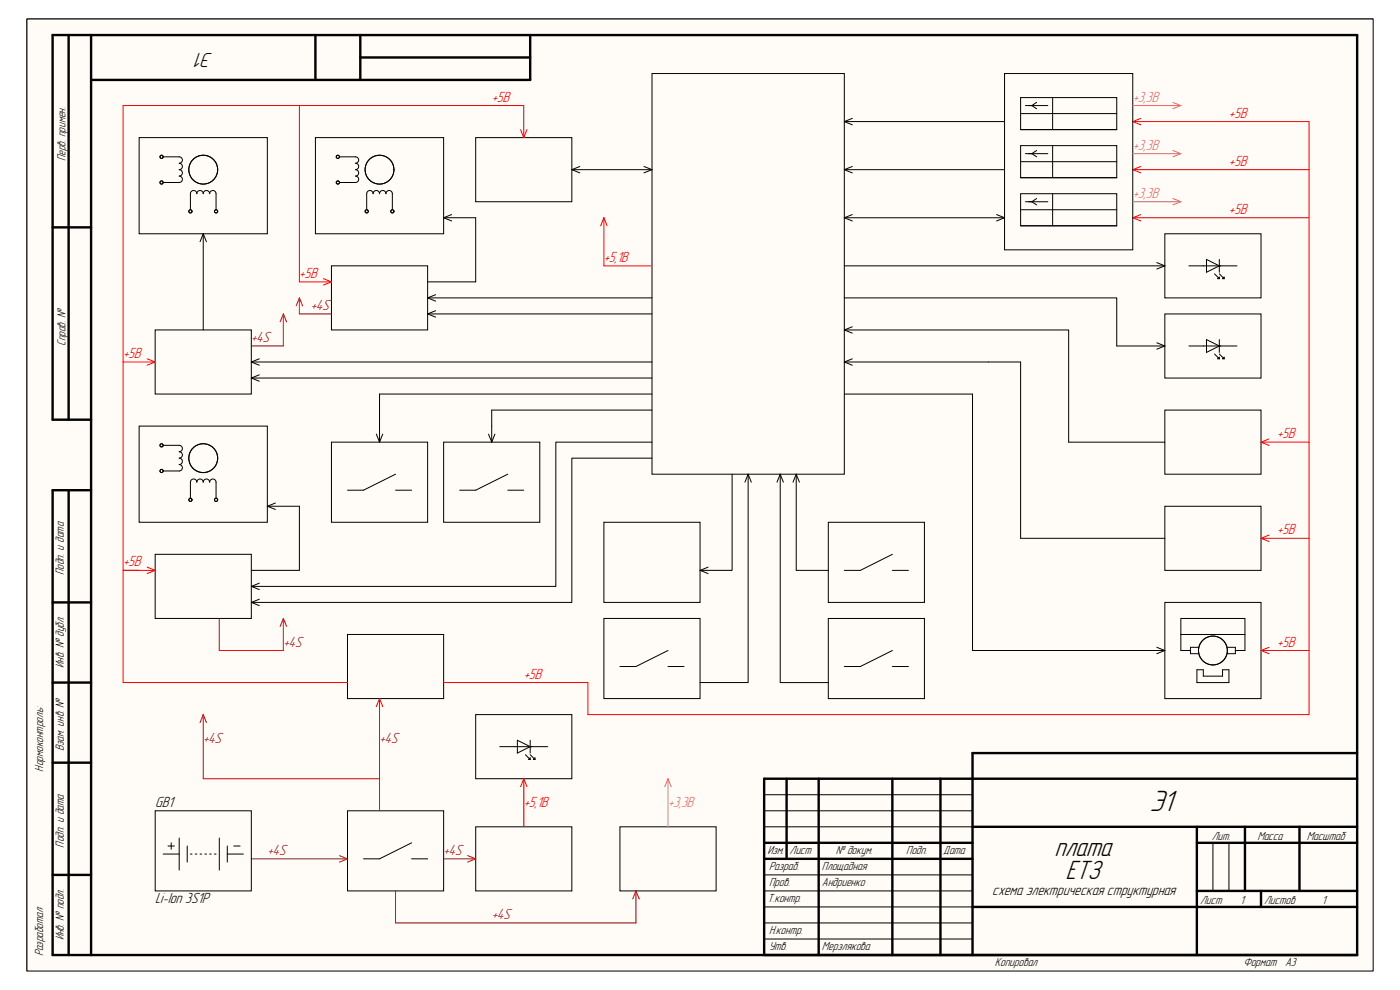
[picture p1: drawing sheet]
<svg xmlns="http://www.w3.org/2000/svg" width="297mm" height="210mm" viewBox="0 0 297 210" stroke-linecap="round" stroke-linejoin="round" font-family="sans-serif">
<path d="M5.7 4h285.6v202h-285.6z" fill-rule="evenodd" fill="#fffcf8"/>
<path d="M5.7 4h285.6v202h-285.6z" fill="none" stroke="#000" stroke-width=".21"/>
<path d="M5.7 4h285.6v202h-285.6z" fill-rule="evenodd" fill="#fffcf8"/>
<g fill="none" stroke="#000" stroke-width=".21">
<path d="M5.7 4h285.6v202h-285.6zM138.3 15.6h40.8v85h-40.8zM213.1 15.6h27.2v37.4h-27.2zM29.5 29.2h27.2v20.4h-27.2zM34.6 33.3h3.4a.68 .68 0 0 1 .7 .7 .68 .68 0 0 1-.7 .6 .68 .68 0 0 1 .7 .7 .68 .68 0 0 1-.7 .7 .68 .68 0 0 1 .7 .7 .68 .68 0 0 1-.7 .7 .68 .68 0 0 1 .7 .6 .68 .68 0 0 1-.7 .7h-3.4M66.9 29.2h27.2v20.4h-27.2zM72 33.3h3.4a.68 .68 0 0 1 .7 .7 .68 .68 0 0 1-.7 .6 .68 .68 0 0 1 .7 .7 .68 .68 0 0 1-.7 .7 .68 .68 0 0 1 .7 .7 .68 .68 0 0 1-.7 .7 .68 .68 0 0 1 .7 .6 .68 .68 0 0 1-.7 .7h-3.4M100.9 29.2h20.4v13.6h-20.4zM121.3 36l1.7 .7M121.3 36h17M123 35.3l-1.7 .7M136.6 35.3l1.7 .7"/>
<path d="M138.3 36l-1.7 .7M179.1 25.8l1.7 .7M179.1 36l1.7 .7M179.1 25.8h34M179.1 36h34M180.8 25.1l-1.7 .7M180.8 35.3l-1.7 .7M216.5 20.7h20.4v6.8h-20.4zM216.5 30.9h20.4v6.8h-20.4zM216.5 24.1h20.4M216.5 27.5h20.4M216.5 34.3h20.4"/>
<path d="M216.5 37.7h20.4M217.5 22.4h4.8M217.5 32.6h4.8M219.9 21.7l-1 .7 1 .7M219.9 31.9l-1 .7 1 .7M223.3 20.7v6.8M223.3 30.9v6.8M40.4 44.5v-3.4a.68 .68 0 0 1 .7-.7 .68 .68 0 0 1 .7 .7 .68 .68 0 0 1 .6-.7 .68 .68 0 0 1 .7 .7 .68 .68 0 0 1 .7-.7 .68 .68 0 0 1 .7 .7 .68 .68 0 0 1 .7-.7 .68 .68 0 0 1 .6 .7v3.4M43.1 49.6l.7 1.7M43.1 49.6l-.7 1.7M43.1 49.6v20.4M70.3 56.4h20.4v13.6h-20.4z"/>
<path d="M77.8 44.5v-3.4a.68 .68 0 0 1 .7-.7 .68 .68 0 0 1 .7 .7 .68 .68 0 0 1 .6-.7 .68 .68 0 0 1 .7 .7 .68 .68 0 0 1 .7-.7 .68 .68 0 0 1 .7 .7 .68 .68 0 0 1 .7-.7 .68 .68 0 0 1 .6 .7v3.4M94.1 46.2l1.7 .7M94.1 46.2h6.8v13.6h-10.2M95.8 45.5l-1.7 .7M179.1 56.4h68M179.1 46.2l1.7 .7M179.1 46.2h34M180.8 45.5l-1.7 .7M211.4 45.5l1.7 .7M213.1 46.2l-1.7 .7M216.5 41.1h20.4v6.8h-20.4zM216.5 44.5h20.4"/>
<path d="M216.5 47.9h20.4M217.5 42.8h4.8M219.9 42.1l-1 .7 1 .7M223.3 41.1v6.8M245.4 55.7l1.7 .7M247.1 49.6h20.4v13.6h-20.4zM247.1 56.4l-1.7 .7M252.2 56.4h10.2M256 55l2.7 1.4-2.7 1.4zM257.7 58.1l1 1M258.7 55v2.8M258.7 58.8v.3h-.4z"/>
<path d="M258.7 58.1l1 1M259.7 58.8v.3h-.3zM32.9 70h20.4v13.6h-20.4zM53.3 76.8l1.7 .7M53.3 76.8h85M55 76.1l-1.7 .7M55 79.5l-1.7 .7M90.7 63.2l1.7 .7M90.7 66.6l1.7 .7M90.7 63.2h47.6M90.7 66.6h47.6M92.4 62.5l-1.7 .7"/>
<path d="M92.4 65.9l-1.7 .7M179.1 63.2h57.8v10.2h10.2M179.1 70h47.6v23.8h20.4M179.1 70l1.7 .7M179.1 76.8l1.7 .7M179.1 76.8h37.4v37.4h30.6M180.8 69.3l-1.7 .7M180.8 76.1l-1.7 .7M245.4 72.7l1.7 .7M247.1 66.6h20.4v13.6h-20.4zM247.1 73.4l-1.7 .7M252.2 73.4h10.2"/>
<path d="M256 72l2.7 1.4-2.7 1.4zM257.7 75.1l1 1M258.7 72v2.8M258.7 75.8v.3h-.4zM258.7 75.1l1 1M259.7 75.8v.3h-.3zM29.5 90.4h27.2v20.4h-27.2zM34.6 94.5h3.4a.68 .68 0 0 1 .7 .7 .68 .68 0 0 1-.7 .6 .68 .68 0 0 1 .7 .7 .68 .68 0 0 1-.7 .7 .68 .68 0 0 1 .7 .7 .68 .68 0 0 1-.7 .7 .68 .68 0 0 1 .7 .6 .68 .68 0 0 1-.7 .7h-3.4M53.3 80.2l1.7 .7M53.3 80.2h85M70.3 93.8h20.4v17h-20.4zM79.8 92.1l.7 1.7"/>
<path d="M81.2 92.1l-.7 1.7M94.1 93.8h20.4v17h-20.4zM103.6 92.1l.7 1.7M105 92.1l-.7 1.7M138.3 93.8h-20.4v30.6h-64.6M138.3 97.2h-17v30.6h-68M138.3 83.6h-57.8v10.2M138.3 87h-34v6.8M179.1 83.6h27.2v54.4h40.8M247.1 87h20.4v13.6h-20.4zM32.9 117.6h20.4v13.6h-20.4zM40.4 105.7v-3.4a.68 .68 0 0 1 .7-.7 .68 .68 0 0 1 .7 .7 .68 .68 0 0 1 .6-.7 .68 .68 0 0 1 .7 .7 .68 .68 0 0 1 .7-.7 .68 .68 0 0 1 .7 .7 .68 .68 0 0 1 .7-.7 .68 .68 0 0 1 .6 .7v3.4"/>
<path d="M56.7 107.4h6.8v13.6h-10.2M56.7 107.4l1.7 .7M58.4 106.7l-1.7 .7M83.9 100.6l-6.8 3.4h-3.4M83.9 104h3.4M107.7 100.6l-6.8 3.4h-3.4M107.7 104h3.4M128.1 110.8h20.4v17h-20.4zM155.3 100.6v20.4h-6.8M158.7 100.6v44.2h-10.2M158.7 100.6l.7 1.7M158.7 100.6l-.7 1.7"/>
<path d="M165.5 100.6l.7 1.7M165.5 100.6l-.7 1.7M165.5 100.6v44.2h10.2M168.9 100.6l.7 1.7M168.9 100.6l-.7 1.7M168.9 100.6v20.4h6.8M175.7 110.8h20.4v17h-20.4zM189.3 117.6l-6.8 3.4h-3.4M247.1 107.4h20.4v13.6h-20.4zM53.3 124.4l1.7 .7M53.3 127.8l1.7 .7M55 123.7l-1.7 .7"/>
<path d="M55 127.1l-1.7 .7M73.7 134.6h20.4v13.6h-20.4zM128.1 131.2h20.4v17h-20.4zM141.7 138l-6.8 3.4h-3.4M148.5 121l1.7 .7M150.2 120.3l-1.7 .7M175.7 131.2h20.4v17h-20.4zM189.3 121h3.4M189.3 138l-6.8 3.4h-3.4M245.4 137.3l1.7 .7M247.1 127.8h20.4v20.4h-20.4zM247.1 138l-1.7 .7"/>
<path d="M250.5 131.2h13.6v3.4h-13.6zM250.5 134.6v3.4h2.1M254.3 137.3h-1.7v1.4h1.7M260.4 137.3h1.7v1.4h-1.7M264.1 134.6v3.4h-2M100.9 151.6h20.4v13.6h-20.4zM106 158.4h10.2M109.8 157l2.7 1.4-2.7 1.4zM112.5 157v2.8M141.7 141.4h3.4M189.3 141.4h3.4M253.9 142.1h1.4v1.3h4.1v-1.3h1.3v2.7h-6.8z"/>
<path d="M32.9 172h20.4v17h-20.4zM35.6 179.5h1.4M36.3 178.8v1.4M38 177.8v6.8M39.7 179.5v3.4M46.5 177.8v6.8M48.2 179.5v3.4M49.6 179.5h1.3M73.7 172h20.4v17h-20.4zM87.3 178.8l-6.8 3.4h-3.4M100.9 175.4h20.4v13.6h-20.4zM111.5 160.1l1 1"/>
<path d="M112.1 161.1l.4-.3v.3zM112.5 160.1l1 1M113.5 160.8v.3h-.3zM131.5 175.4h20.4v13.6h-20.4zM162.1 175.4h44.2M162.1 172h44.2M162.1 168.6h44.2M257.3 178.8v10.2M260.7 178.8v10.2M34.6 181.2h3.4M40.4 181.2h.3M41.4 181.2h.4"/>
<path d="M42.4 181.2h.4M43.5 181.2h.3M44.5 181.2h.3M45.5 181.2h.3M48.2 181.2h3.4M87.3 182.2h3.4M162.1 199.2h44.2M162.1 195.8h44.2M162.1 192.4h44.2M162.1 189h44.2M162.1 185.6h44.2"/>
<circle cx="34.3" cy="38.7" r=".34"/>
<circle cx="34.3" cy="33.3" r=".34"/>
<circle cx="43.1" cy="36" r="3.1"/>
<circle cx="71.7" cy="38.7" r=".34"/>
<circle cx="71.7" cy="33.3" r=".34"/>
<circle cx="80.5" cy="36" r="3.1"/>
<circle cx="40.4" cy="44.8" r=".34"/>
<circle cx="45.8" cy="44.8" r=".34"/>
<circle cx="77.8" cy="44.8" r=".34"/>
<circle cx="83.2" cy="44.8" r=".34"/>
<circle cx="34.3" cy="94.5" r=".34"/>
<circle cx="34.3" cy="99.9" r=".34"/>
<circle cx="43.1" cy="97.2" r="3.1"/>
<circle cx="40.4" cy="106" r=".34"/>
<circle cx="45.8" cy="106" r=".34"/>
<circle cx="257.3" cy="138" r="3.1"/>
</g>
<g fill="none" stroke="#000" stroke-width=".51">
<path d="M14.6 7.4v81.6M19.3 7.4v195.2M66.9 7.4v9.6M76.4 7.4v9.6M76.4 12.2h36.1M112.5 7.4v9.6h-93.2M11.2 48.2h8.1M19.3 89h-8.1v-81.6h276.7v195.2h-276.7v-98.6M11.2 104h8.1M14.6 104v98.6M11.2 127.8h8.1M11.2 144.8h8.1"/>
<path d="M287.9 159.8h-81.6v42.8M11.2 161.8h8.1M162.1 178.8h44.2M166.9 165.2v17M173.7 165.2v37.4M189.3 165.2v37.4M199.5 165.2v37.4M206.3 175.4h81.6M253.9 178.8h34M253.9 175.4v27.2M264.1 175.4v13.6M275.7 175.4v13.6"/>
<path d="M287.9 165.2h-125.8v37.4M11.2 185.6h8.1M162.1 182.2h44.2M206.3 192.4h81.6M253.9 189h34M267.5 189v3.4"/>
</g>
<g fill="none" stroke="#980000" stroke-width=".21">
<path d="M60.1 66.6v6.8h-6.8M60.1 66.6l.7 1.7M60.1 66.6l-.7 1.7M63.5 63.2v3.4h6.8M63.5 63.2l-.7 1.7M63.5 63.2l.7 1.7M46.5 131.2v6.8h13.6v-6.8M60.1 131.2l.7 1.7M60.1 131.2l-.7 1.7M43.1 151.6v13.6h37.4M43.1 151.6l.7 1.7M43.1 151.6l-.7 1.7"/>
<path d="M80.5 148.2v23.8M53.3 182.2h20.4M72 181.5l1.7 .7M73.7 182.2l-1.7 .7M83.9 189v6.8h51v-6.8M94.1 182.2h6.8M99.2 181.5l1.7 .7M100.9 182.2l-1.7 .7M134.9 189l.7 1.7M134.9 189l-.7 1.7"/>
</g>
<g fill="none" stroke="#f00" stroke-width=".21">
<path d="M63.5 22.4v37.4h6.8M110.4 27.5l.7 1.7M111.1 29.2v-6.8h-85v122.4h47.6M111.8 27.5l-.7 1.7M240.3 25.8h37.4v125.8h-153v-6.8h-30.6M240.3 36h37.4M240.3 25.8l1.7 .7M240.3 36l1.7 .7M242 25.1l-1.7 .7M242 35.3l-1.7 .7M68.6 59.1l1.7 .7M70.3 59.8l-1.7 .7"/>
<path d="M128.1 46.2v10.2h10.2M128.1 46.2l.7 1.7M128.1 46.2l-.7 1.7M240.3 46.2l1.7 .7M240.3 46.2h37.4M242 45.5l-1.7 .7M26.1 76.8h6.8M31.2 76.1l1.7 .7M32.9 76.8l-1.7 .7M267.5 93.8l1.7 .7M267.5 93.8h10.2M269.2 93.1l-1.7 .7"/>
<path d="M267.5 114.2l1.7 .7M267.5 114.2h10.2M269.2 113.5l-1.7 .7M26.1 121h6.8M31.2 120.3l1.7 .7M32.9 121l-1.7 .7M267.5 138l1.7 .7M267.5 138h10.2M269.2 137.3l-1.7 .7M79.8 149.9l.7-1.7 .7 1.7M111.1 165.2l.7 1.7M111.1 165.2l-.7 1.7"/>
<path d="M111.1 165.2v10.2"/>
</g>
<path d="M240.3 32.6h10.2M240.3 22.4h10.2M248.8 21.7l1.7 .7M248.8 31.9l1.7 .7M250.5 22.4l-1.7 .7M250.5 32.6l-1.7 .7M240.3 42.8h10.2M248.8 42.1l1.7 .7M250.5 42.8l-1.7 .7M141.7 165.2l.7 1.7M141.7 165.2l-.7 1.7M141.7 165.2v10.2" fill="none" stroke="#e06666" stroke-width=".21"/>
<text font-size="6.6" x="243.9" y="172">Э1</text>
<g font-size="6">
<text x="223.7" y="181.7">плата</text>
<text x="226" y="186.5">ЕТЗ</text>
</g>
<text font-size="4.6" x="45.1" y="11.3" transform="rotate(-180 45.1 11.3)">Э1</text>
<g font-size="3.3" fill="#f00">
<text x="104.3" y="21.5">+5В</text>
<text x="260.7" y="25">+5В</text>
<text x="260.7" y="35.2">+5В</text>
<text x="260.7" y="45.4">+5В</text>
<text x="63.5" y="59">+5В</text>
<text x="128.1" y="55.5">+5,1В</text>
<text x="26.1" y="75.9">+5В</text>
<text x="270.9" y="93">+5В</text>
<text x="270.9" y="113.4">+5В</text>
<text x="26.1" y="120.1">+5В</text>
<text x="270.9" y="137.2">+5В</text>
<text x="111.1" y="144">+5В</text>
<text x="111.1" y="171.2">+5,1В</text>
</g>
<g font-size="3.3" fill="#e06666">
<text x="240.3" y="21.5">+3,3В</text>
<text x="240.3" y="31.8">+3,3В</text>
<text x="240.3" y="42">+3,3В</text>
<text x="141.7" y="171.2">+3,3В</text>
</g>
<g font-size="3.3" fill="#980000">
<text x="65.9" y="65.7">+4S</text>
<text x="53.3" y="72.6">+4S</text>
<text x="60.1" y="137.2">+4S</text>
<text x="43.1" y="157.6">+4S</text>
<text x="80.5" y="157.6">+4S</text>
<text x="56.7" y="181.4">+4S</text>
<text x="94.1" y="181.4">+4S</text>
<text x="104.3" y="194.9">+4S</text>
</g>
<g font-size="3.3">
<text x="32.9" y="171.2">GB1</text>
<text x="32.9" y="191.6">Li-Ion 3S1P</text>
<text x="210.5" y="189.9">схема электрическая структурная</text>
</g>
<g font-size="2.6">
<text x="13.9" y="34.2" transform="rotate(-90 13.9 34.2)">Перв. примен.</text>
<text x="13.9" y="73.4" transform="rotate(-90 13.9 73.4)">Справ. №</text>
<text x="13.5" y="122" transform="rotate(-90 13.5 122)">Подп. и дата</text>
<text x="13.5" y="141.7" transform="rotate(-90 13.5 141.7)">Инв. № дубл.</text>
<text x="13.5" y="159.3" transform="rotate(-90 13.5 159.3)">Взам. инв. №</text>
<text x="9.1" y="163.7" transform="rotate(-90 9.1 163.7)">Нормоконтроль:</text>
<text x="13.5" y="179.8" transform="rotate(-90 13.5 179.8)">Подп. и дата</text>
<text x="257.1" y="178.1">Лит.</text>
<text x="266.8" y="178.1">Масса</text>
<text x="277.2" y="178.1">Масштаб</text>
<text x="162.8" y="181.2">Изм.</text>
<text x="163.2" y="184.6">Разраб.</text>
<text x="167.5" y="181.2">Лист</text>
<text x="174.4" y="184.6">Площадная</text>
<text x="177.3" y="181.2">№ докум.</text>
<text x="192.2" y="181.2">Подп.</text>
<text x="200.1" y="181.2">Дата</text>
<text x="162.8" y="191.4">Т.контр.</text>
<text x="163.2" y="188">Пров.</text>
<text x="174.4" y="188">Андриенко</text>
<text x="254.6" y="191.7">Лист</text>
<text x="263.1" y="191.7">1</text>
<text x="268.2" y="191.7">Листов</text>
<text x="280.4" y="191.7">1</text>
<text x="9.1" y="202.9" transform="rotate(-90 9.1 202.9)">Разработал:</text>
<text x="13.5" y="199.5" transform="rotate(-90 13.5 199.5)">Инв. № подл.</text>
<text x="163.2" y="201.6">Утв.</text>
<text x="163.2" y="198.2">Н.контр.</text>
<text x="174.4" y="201.6">Мерзлякова</text>
<text x="211.1" y="205">Копировал</text>
<text x="263.8" y="205">Формат</text>
<text x="272.6" y="205">А3</text>
</g>
</svg>
